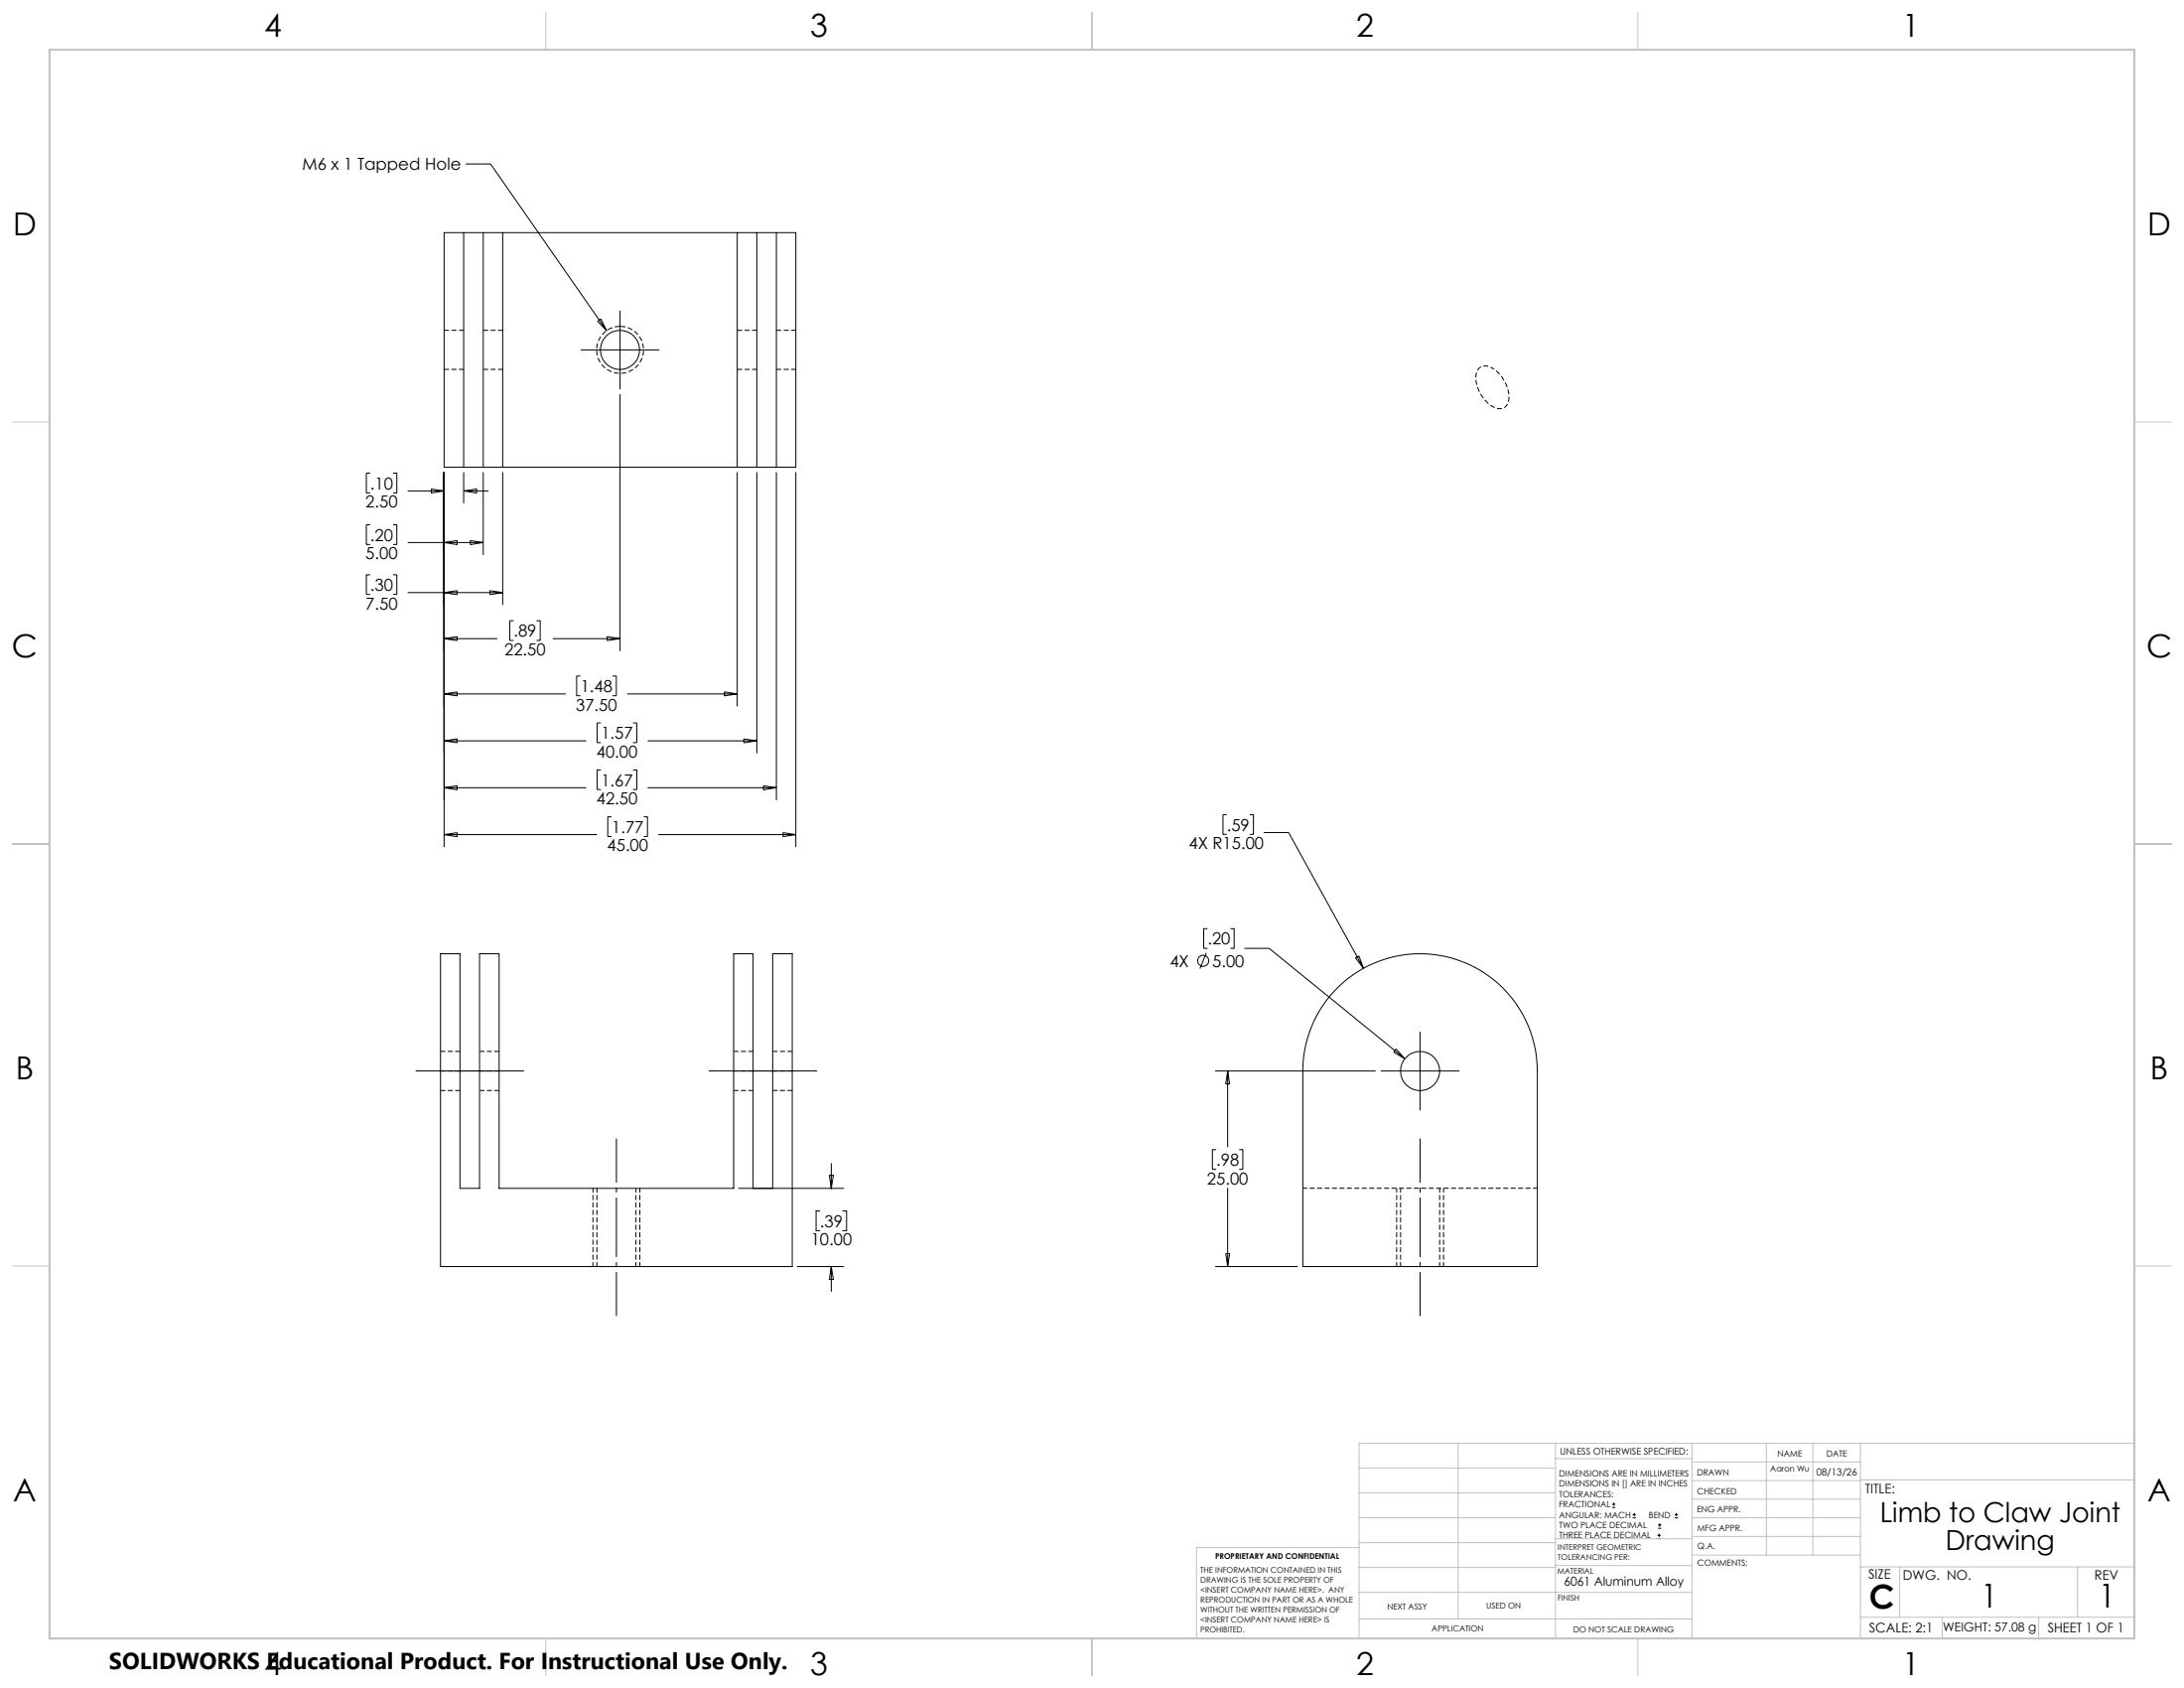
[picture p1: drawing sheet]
<svg xmlns="http://www.w3.org/2000/svg" width="559mm" height="432mm" viewBox="0 0 559 432" stroke-linecap="round" stroke-linejoin="round" font-family="sans-serif">
<g fill="none" stroke="#000" stroke-width=".25" stroke-dasharray="1.3 .6" stroke-linecap="butt">
<path d="M113.7 94.5h5M118.7 84.5h-5M123.7 94.5h5M128.7 84.5h-5M188.7 94.5h5M193.7 84.5h-5M198.7 94.5h5M203.7 84.5h-5M112.7 279h5M117.7 274h-5M117.7 269h-5M122.7 274h5"/>
<path d="M122.7 279h5M127.7 269h-5M187.7 279h5M192.7 274h-5M192.7 269h-5M197.7 274h5M197.7 279h5M202.7 269h-5"/>
</g>
<path d="M152.7 304v20M333.4 304h60M358.4 304v20M151.7 324v-20M162.7 324v-20M163.7 324v-20M357.4 324v-20M368.4 324v-20M369.4 324v-20" fill="none" stroke="#000" stroke-width=".25" stroke-dasharray="1.3 .6" stroke-dashoffset=".2" stroke-linecap="butt"/>
<g fill="none" stroke="#000" stroke-width=".25">
<path d="M113.6 59.5h90v60h-90zM118.6 59.5v60M119.2 41.9h6.3l29.7 42.7M123.6 59.5v60M128.6 59.5v60M188.6 59.5v60M193.6 59.5v60M198.6 59.5v60M158.6 79.4v20.2M148.6 89.5h20.1M152.9 82.2l.8-.6 1.5 3zM158.6 100.9v65.6"/>
<path d="M94.7 121h-1v5.1h1M94.7 134.2h-1v5.1h1M100.6 121h.9v5.1h-.9M100.6 134.2h.9v5.1h-.9M104.3 125.6h9.3M104.3 138.8h19.3M110.3 125.1l3.3 .5-3.3 .5zM113.6 120.8v95.9M113.6 138.8l3.3-.5v1zM118.6 120.8v8M118.6 125.6h6.4M118.6 125.6l3.4-.5v1z"/>
<path d="M120.3 138.3l3.3 .5-3.3 .5zM123.6 120.8v21.2M128.6 120.8v34M188.6 120.8v59.9M193.6 120.8v71.9M198.6 120.8v83.9M203.6 120.8v95.9M94.7 147h-1v5h1M100.6 147h.9v5h-.9M104.3 151.6h24.3M113.6 151.6l3.3-.5v1zM125.3 151.1l3.3 .5-3.3 .5z"/>
<path d="M131.4 158.8h-1v5h1M137.3 158.8h.9v5h-.9M113.6 163.4l3.3-.6v1.1zM113.6 177.5l3.3-.5v1zM113.6 163.4h13.6M113.6 177.5h31.1M141.4 163.4h17.2M148.5 172.9h-1v5.1h1M155.3 162.8l3.3 .6-3.3 .5zM156.7 172.9h1v5.1h-1M160.5 177.5h28.1M185.3 177l3.3 .5-3.3 .5z"/>
<path d="M113.6 189.5l3.3-.5v1zM113.6 189.5h36.4M153.7 184.9h-.9v5.1h.9M153.7 197h-.9v5h.9M162 184.9h.9v5.1h-.9M162 197h.9v5h-.9M165.7 189.5h27.9M190.3 189l3.3 .5-3.3 .5zM113.6 201.5l3.3-.5v1zM113.6 213.5l3.3-.5v1zM113.6 201.5h36.4M113.6 213.5h39.2"/>
<path d="M156.5 209h-1v5h1M164.7 209h1v5h-1M165.7 201.5h32.9M168.5 213.5h35.1M195.3 201l3.3 .5-3.3 .5zM200.3 213l3.3 .5-3.3 .5zM313.9 208.4h-1v5h1M319.8 208.4h.9v5h-.9M323.4 213h6.3l19.2 34.7M309 237.6h-1v5h1M314.8 237.6h1v5h-1M308.6 243.8l-1.6 4"/>
<path d="M318.4 242.6h6.3l34.7 28.2M342.1 252.8a30 30 0 0 1 32.7-6.5 30 30 0 0 1 18.5 27.7v50h-60v-50a30.1 30.1 0 0 1 8.8-21.2zM346.8 245l.9-.5 1.2 3.2zM112.7 274v-30h5v30M112.7 274h5M112.7 274v50h90v-50M117.7 274v30h5v-30M122.7 274v-30h5v30M122.7 274h5M127.7 274v30h60v-30M187.7 274v-30h5v30M187.7 274h5"/>
<path d="M192.7 274v30M197.7 274v-30h5v30M197.7 274h5M197.7 274v30M310.9 274h41.1M314.1 274v19.4M314.1 274l.5 3.3h-1zM353.3 274h20.1M357.2 268.4l2.2 2.4-2.8-1.7zM363.3 263.9v20.2M212.7 297.6v6.4M311.2 294.1h-1v5h1"/>
<path d="M317 294.1h1v5h-1M189 304h26.9M209.8 309.8h-1v5h1M212.2 300.7h1l-.5 3.3zM215.6 309.8h1v5h-1M314.1 303.8v20.2M204 324h11.9M212.7 324v6.3M212.7 324l.5 3.3h-1zM310.9 324h21.2M313.6 320.7h1l-.5 3.3zM412.5 385.6h.8"/>
<path d="M412.5 384.8h.8M412.9 384.4v.8M417.7 388.3h.8M417.7 387.5h.8M418.1 387v.9M424.1 393.6h.8M424.1 392.7h.8M424.2 390.9h.9M424.2 390.1h.9M424.5 392.3v.9M424.6 389.7v.8M428.5 388.3h.8"/>
<path d="M428.5 387.5h.8M428.9 387v.9"/>
<circle cx="158.6" cy="89.5" r="5"/>
<circle cx="307.8" cy="245.8" r="1.4"/>
<circle cx="363.3" cy="274" r="5"/>
</g>
<path d="M158.7 83.5a6 6 0 0 0-5.3 8.9 6 6 0 0 0 10.3 .3 6 6 0 0 0-4.7-9.2h-.3" fill="none" stroke="#000" stroke-width=".25" stroke-dasharray="1.3 .6" stroke-dashoffset="-.1" stroke-linecap="butt"/>
<path d="M381.9 94.2a2.59 2.59 0 0 0-3-.3 2.59 2.59 0 0 0-1.3 2.7 8.7 8.7 0 0 0 5.7 7.9 2.49 2.49 0 0 0 2.8-3 9.4 9.4 0 0 0-4.2-7.3" fill="none" stroke="#000" stroke-width=".25" stroke-dasharray="1.3 .6" stroke-dashoffset=".7" stroke-linecap="butt"/>
<path d="M157.7 336.7v-45.4M363.4 336.7v-45.4" fill="none" stroke="#000" stroke-width=".25" stroke-dasharray="15.2 1.3 1.3 1.3" stroke-dashoffset="4" stroke-linecap="butt"/>
<path d="M106.4 274h17.7M116.4 274h17.7M181.4 274h17.7M191.4 274h17.7" fill="none" stroke="#000" stroke-width=".25" stroke-dasharray="15.2 1.3 1.3 1.3" stroke-dashoffset="8.3" stroke-linecap="butt"/>
<g fill="none" stroke="#c0c0c0" stroke-width=".25">
<path d="M139.7 3.2v9.5M279.4 3.2v9.5M419.1 3.2v9.5M3.1 107.9h9.6M546.1 107.9h9.5M3.1 215.9h9.6M546.1 215.9h9.5M3.1 323.8h9.6M546.1 323.8h9.5M347.7 375.6h50.3M373.1 369.2v44.9M398 369.2v49.9"/>
<path d="M398 373.1h34.9M432.9 369.2v49.9M432.9 378.7h43.1M432.9 374h43.1M451.9 369.2v28.6M463.8 369.2v28.6M476 369.2v49.9M476 378.6h70.1M546.1 369.2h-198.4v49.9M347.7 394.6h50.3M347.7 388.3h50.3M347.7 381.9h50.3"/>
<path d="M347.7 395.9h-41.6v23.2M398 393.6h35M432.9 383.5h43.1M432.9 388.3h43.1M432.9 393h43.1M433 397.8h43M139.7 419.1v9.6M279.4 419.1v9.6M347.7 414.1h85.2M347.7 401h50.3M347.7 407.3h50.3M398 407.4h34.9"/>
<path d="M398 400.5h35M419.1 419.1v9.6M476 413.7h70.1M476 400.8h70.1M486.1 400.8v12.9M496.9 413.7v5.4M521.6 413.7v5.4M531.6 400.8v12.9"/>
</g>
<path d="M12.7 12.7h533.4v406.4h-533.4z" fill="none" stroke="#c0c0c0" stroke-width=".5"/>
<g font-size="8.5">
<text x="478.3" y="411.4">C</text>
<text x="506.9" y="411.3">1</text>
<text x="537" y="411.3">1</text>
</g>
<g font-size="8.1">
<text x="67.6" y="9.3">4</text>
<text x="207.3" y="9.3">3</text>
<text x="347" y="9.3">2</text>
<text x="486.7" y="9.3">1</text>
<text x="3.3" y="60.1">D</text>
<text x="549.4" y="60.1">D</text>
<text x="3" y="168">C</text>
<text x="549.1" y="168">C</text>
<text x="4" y="276">B</text>
<text x="550.1" y="276">B</text>
<text x="3.3" y="383.9">A</text>
<text x="549.4" y="383.9">A</text>
<text x="67.6" y="428.4">4</text>
<text x="207.3" y="428.4">3</text>
<text x="347" y="428.4">2</text>
<text x="486.7" y="428.4">1</text>
</g>
<g font-size="7.1">
<text x="481" y="389.3">Limb to Claw Joint</text>
<text x="497.8" y="396.4">Drawing</text>
</g>
<text font-size="5.9" x="27.9" y="427">SOLIDWORKS Educational Product. For Instructional Use Only.</text>
<g font-size="4.2">
<text x="77.3" y="43.5">M6 x 1 Tapped Hole</text>
<text x="94.7" y="125.1">.10</text>
<text x="93.6" y="129.9">2.50</text>
<text x="93.6" y="143.1">5.00</text>
<text x="94.7" y="138.3">.20</text>
<text x="93.6" y="155.9">7.50</text>
<text x="94.7" y="151.1">.30</text>
<text x="129.1" y="167.6">22.50</text>
<text x="131.4" y="162.9">.89</text>
<text x="148.5" y="177">1.48</text>
<text x="147.3" y="181.8">37.50</text>
<text x="153.8" y="189">1.57</text>
<text x="152.6" y="193.8">40.00</text>
<text x="153.8" y="201">1.67</text>
<text x="152.6" y="205.8">42.50</text>
<text x="156.5" y="213">1.77</text>
<text x="313.9" y="212.5">.59</text>
<text x="155.3" y="217.8">45.00</text>
<text x="304.2" y="217.2">4X R15.00</text>
<text x="309" y="241.7">.20</text>
<text x="299.3" y="247.3">4X</text>
<text x="310.2" y="247.4">5.00</text>
<text x="311.2" y="298.2">.98</text>
<text x="308.8" y="302.9">25.00</text>
<text x="209.8" y="313.9">.39</text>
<text x="207.4" y="318.6">10.00</text>
</g>
<g font-size="3.4">
<text x="477.2" y="381.9">TITLE:</text>
<text x="478.1" y="404">SIZE</text>
<text x="486.9" y="404">DWG. NO.</text>
<text x="535.9" y="404.1">REV</text>
<text x="478.2" y="417.6">SCALE: 2:1</text>
<text x="523.9" y="417.6">SHEET 1 OF 1</text>
</g>
<g font-size="3.2">
<text x="400.1" y="405.7">6061 Aluminum Alloy</text>
<text x="497.1" y="417.3">WEIGHT: 57.08 g</text>
</g>
<text font-size="2.5" x="464.8" y="377.3">08/13/26</text>
<text font-size="2.4" x="399.2" y="372.1">UNLESS OTHERWISE SPECIFIED:</text>
<g font-size="2.2">
<text x="398.9" y="377.7">DIMENSIONS ARE IN MILLIMETERS</text>
<text x="434.2" y="377.3">DRAWN</text>
<text x="454.8" y="372.5">NAME</text>
<text x="467.3" y="372.6">DATE</text>
<text x="398.9" y="380.3">DIMENSIONS IN [] ARE IN INCHES</text>
<text x="398.9" y="383">TOLERANCES:</text>
<text x="434.3" y="382.2">CHECKED</text>
<text x="398.9" y="385.6">FRACTIONAL</text>
<text x="398.9" y="388.3">ANGULAR: MACH</text>
<text x="421.9" y="388.3">BEND</text>
<text x="434.2" y="386.8">ENG APPR.</text>
<text x="398.9" y="390.9">TWO PLACE DECIMAL</text>
<text x="398.9" y="393.6">THREE PLACE DECIMAL</text>
<text x="434.3" y="391.6">MFG APPR.</text>
<text x="434.3" y="396.3">Q.A.</text>
<text x="434.3" y="400.5">COMMENTS:</text>
</g>
<g font-size="2.1">
<text x="453" y="376.5">Aaron Wu</text>
<text x="354.9" y="411.6">NEXT ASSY</text>
<text x="380.3" y="411.6">USED ON</text>
<text x="366.3" y="417.4">APPLICATION</text>
<text x="402.5" y="417.5">DO NOT SCALE DRAWING</text>
</g>
<g font-size="2">
<text x="310.9" y="398.8">PROPRIETARY AND CONFIDENTIAL</text>
<text x="398.6" y="396.5">INTERPRET GEOMETRIC</text>
<text x="398.6" y="399">TOLERANCING PER:</text>
<text x="307.2" y="402.4">THE INFORMATION CONTAINED IN THIS</text>
<text x="307.2" y="404.9">DRAWING IS THE SOLE PROPERTY OF</text>
<text x="307.2" y="407.5">&lt;INSERT COMPANY NAME HERE&gt;. ANY</text>
<text x="398.5" y="402.6">MATERIAL</text>
<text x="307.2" y="410">REPRODUCTION IN PART OR AS A WHOLE</text>
<text x="307.2" y="412.5">WITHOUT THE WRITTEN PERMISSION OF</text>
<text x="398.5" y="409.4">FINISH</text>
<text x="307.2" y="415">&lt;INSERT COMPANY NAME HERE&gt; IS</text>
<text x="307.2" y="417.6">PROHIBITED.</text>
</g>
</svg>
